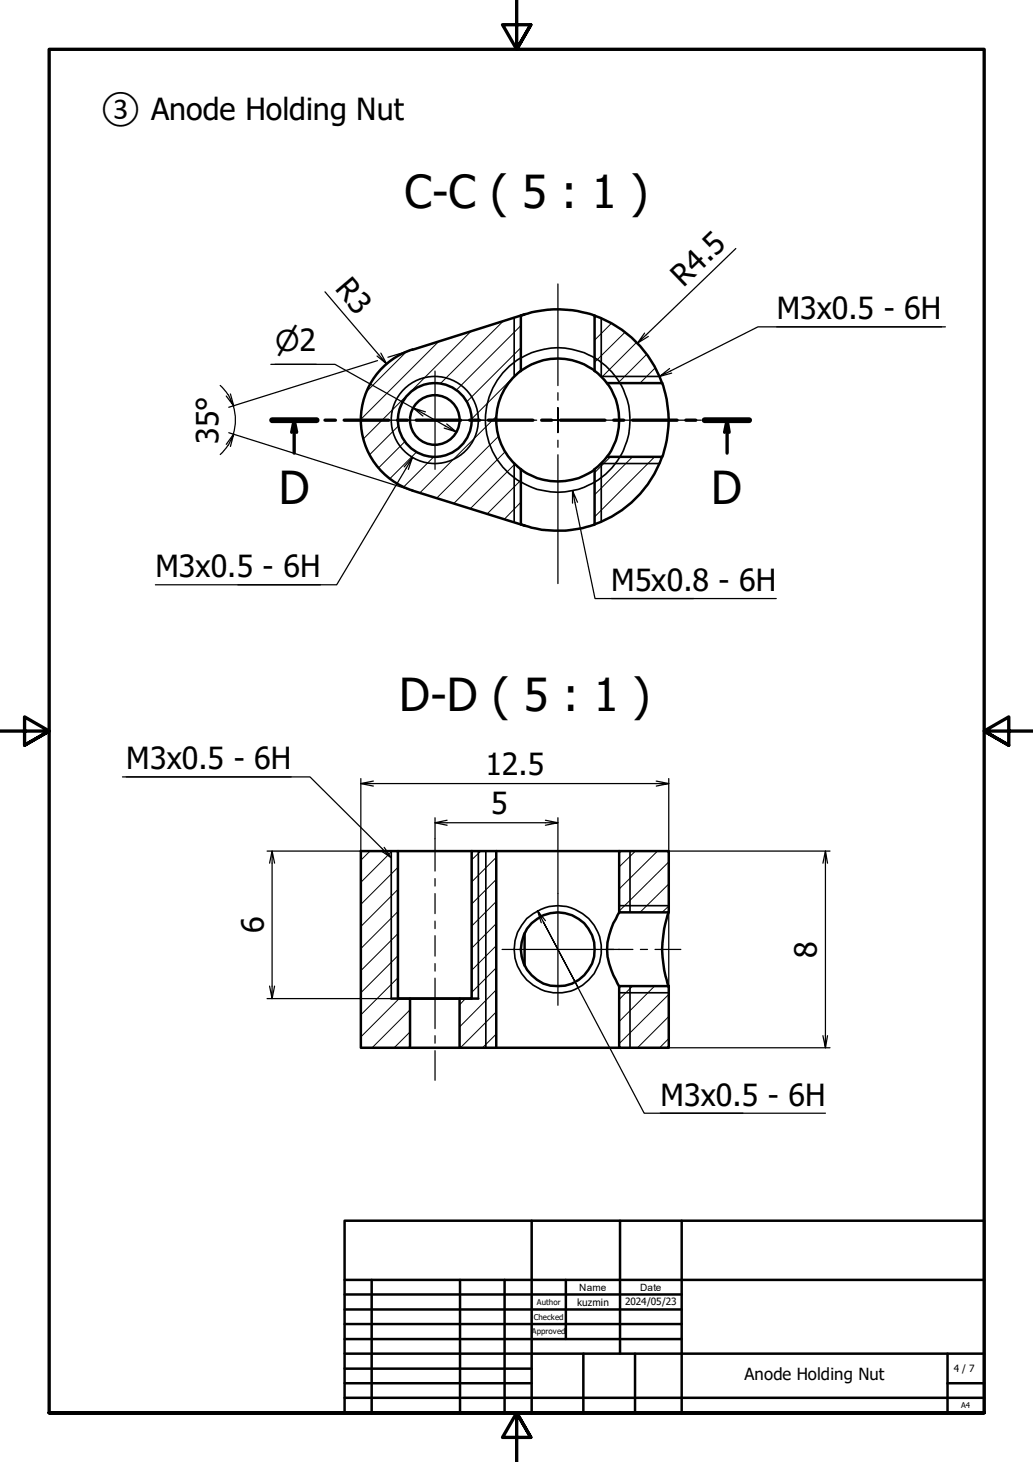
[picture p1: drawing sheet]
<svg xmlns="http://www.w3.org/2000/svg" width="210mm" height="297mm" viewBox="0 0 210 297" stroke-linecap="round" stroke-linejoin="round" font-family="sans-serif">
<!-- layer: Hatch (ISO) -->
<g fill="none" stroke="#000" stroke-width=".2">
<path d="M82.4 71.7l-7.8 7.7M89.2 69.4l-15.8 15.7M95.7 67.3l-21.9 21.9M102.3 65.2l-12.8 12.7M105.8 75.1l-10 10M105.8 70.6l-11 11M105.8 66.2l-13.1 13.1M121.2 64.3l-.4 .3M124.2 65.7l-3.4 3.4M127 67.5l-6.2 6.1M129.4 69.5l-7.1 7.2M131.4 72l-5.8 5.8"/>
<path d="M133.2 74.7l-3.2 3.1M134.5 77.8h.1M81 86.5l-5.8 5.8M82.3 89.7l-5.3 5.3M84.7 91.8l-5.5 5.4M88.1 92.8l-6.1 6.1M100.9 84.5l-15.6 15.6M101.3 88.6l-12.6 12.6M102.6 91.8l-10.4 10.5M104.6 94.3l-9 9M105.8 97.6l-6.8 6.8M124 92.8l-3.2 3.2"/>
<path d="M128.5 92.8l-7.7 7.7M130.6 99.8l-2.8 2.8M133 92.8l-12.2 12.2M105.8 106.5h.1M105.8 102.1l-3.4 3.4M75.2 172.9l-1.9 1.9M79.7 172.9l-6.4 6.4M80.9 176.2l-7.6 7.6M97.7 172.9l-1.9 1.8M100.8 178.7l-5 5M100.8 174.2l-5 5M129.1 172.9l-3.3 3.2"/>
<path d="M133.6 172.9l-7.8 7.7M135.9 179.6l-5.9 5.8M135.9 175.1l-10.1 10M80.9 198.7l-7.6 7.5M80.9 194.2l-7.6 7.5M80.9 189.7l-7.6 7.5M80.9 185.2l-7.6 7.5M80.9 180.7l-7.6 7.5M100.8 192.1l-5 5M100.8 187.6l-5 5M100.8 183.2l-5 5M100.8 196.6l-5 5"/>
<path d="M135.9 184.1l-1.4 1.3M81.1 202.9l-7.8 7.8M83.3 209.7l-3.2 3.2M83.3 205.2l-7.7 7.7M94.6 202.9l-1.2 1.3M100.8 210.1l-2.8 2.8M100.8 205.6l-7.2 7.3M100.8 201.1l-7.4 7.5M128.5 200.3l-2.7 2.8M133 200.3l-7.2 7.2M135.9 211l-1.9 1.9M135.9 206.5l-6.4 6.4"/>
<path d="M135.9 202l-10.1 10"/>
</g>
<!-- layer: Visible (ISO) -->
<g fill="none" stroke="#000" stroke-width=".51">
<path d="M83.8 71a15 15 0 0 0-10.5 14.3 15 15 0 0 0 10.5 14.4l22.8 7.1M105.8 75.3a12.5 12.5 0 0 0 0 20M105.8 64.1v11.3a12.3 12.3 0 0 1 15 0v-11.3a23.3 23.3 0 0 0-14.2-.2l-22.8 7.2M106.6 63.9l-.8 .2M120.8 64.1a22.5 22.5 0 0 1 13.7 13.7M120.8 75.3l1.4 1.2 1.1 1.3M123.4 77.8a12.7 12.7 0 0 1 0 15M123.4 77.8h11.1M134.5 77.8a21.4 21.4 0 0 1 0 15M123.3 92.8l-1.1 1.4-1.4 1.1M123.4 92.8h11.1M134.5 92.8a22.5 22.5 0 0 1-13.7 13.7"/>
<path d="M120.8 106.5v-11.1a12.7 12.7 0 0 1-15 0v11.1l.8 .3M120.8 106.5a21.7 21.7 0 0 1-14.2 .3M73.3 172.9h7.6v30h2.4v10h-10zM80.9 172.9h14.9M95.8 172.9h5v40h-7.4v-10h2.4zM100.8 172.9h25M125.8 172.9h10.1v12.5h-10.1zM106.6 189.6v6.6M125.8 185.4a14.7 14.7 0 0 0-2.4 8.9 16.9 16.9 0 0 0 2.4 6M135.9 185.4a21.4 21.4 0 0 0 0 14.9M79.5 202.9h17.7M83.3 212.9h10.1"/>
<path d="M100.8 212.9h25M125.8 200.3h10.1v12.6h-10.1z"/>
<circle cx="88.3" cy="85.3" r="7.5"/>
<circle cx="88.4" cy="85.3" r="5"/>
<circle cx="113.3" cy="192.9" r="7.5"/>
</g>
<!-- layer: Visible Narrow (ISO) -->
<g fill="none" stroke="#000" stroke-width=".34">
<path d="M104.5 64.5v12M105.8 72.7a14.7 14.7 0 0 0 0 25.3M105.8 72.8a14.3 14.3 0 0 1 15 0M120.8 72.7a14.7 14.7 0 0 1 5.1 5.1M122.2 64.6v11.9h11.8M126 77.8a14.8 14.8 0 0 1 0 15M104.5 94.2v11.9M105.8 97.9a14.3 14.3 0 0 0 15 0M125.9 92.8a14.7 14.7 0 0 1-5.1 5.2M134 94.2h-11.8v11.8M79.5 172.9v30M97.2 172.9v30"/>
<path d="M98.7 172.9v40M128 172.9v12.5M125.8 184h10.1M125.8 201.7h10.1M128 200.3v12.6"/>
<circle cx="88.3" cy="85.3" r="8.8"/>
<circle cx="113.3" cy="192.9" r="8.9"/>
</g>
<!-- layer: Section Line (ISO) -->
<g fill="none" stroke="#000" stroke-width=".68">
<path d="M55.3 85.4h9M59.8 85.4l-.5 2.4M60.3 87.8l-.5-2.4v6.7M66 85.4h2.2M69.9 85.4h9.1M80.8 85.4h2M84.6 85.4h9M95.4 85.4h2.1M99.2 85.4h9.1M110.1 85.4h2M113.9 85.4h9M124.7 85.4h2"/>
<path d="M128.5 85.4h9.1M139.4 85.4h2M143.2 85.4h9M147.7 85.4l-.5 2.4M148.2 87.8l-.5-2.4v6.7"/>
</g>
<path d="M55.3 85.4h9M143.2 85.4h9" fill="none" stroke="#000" stroke-width="1.2"/>
<!-- layer: Border (ISO) -->
<path d="M105 0v10l-2.9-5h5.8l-2.9 5 2.9-5M0 148.5h10l-5-2.8v5.7l5-2.9-5 2.9M210 148.5h-10l5-2.8v5.7l-5-2.9 5 2.9M10 287v-277h190v277h-190h190M107.9 292l-2.9-5 2.9 5h-5.8l2.9-5v10" fill="none" stroke="#000" stroke-width=".68"/>
<!-- layer: Title (ISO) -->
<g fill="none" stroke="#000" stroke-width=".51">
<path d="M70 248h130v39h-130zM108 248v39M126 248v27M138.5 248v39M70 275h130M70 263h68.5M70 266.1h68.5M70 269h68.5M70 272.1h68.5M70 278.1h38M70 260h130M75.5 260v27"/>
<path d="M93.5 260v27M102.5 260v27M115 260v12.1M118.5 275v12M129 275v12M192.5 275v12M70 281h38M70 284h130M192.5 281h7.5"/>
</g>
<!-- layer: Dimension (ISO) -->
<g fill="none" stroke="#000" stroke-width=".25">
<path d="M66 59.3l12.6 14.6-2-1.6M149.5 50.5l-20 19.2 1.5-2M44.7 78.3l1.6 1.9M55 74h13.1l15.9 8.9 1.9 1.6M55.9 74h8.4M76.7 73.3l-30.2 9.4M77.4 71.7l1.2 2.2M83.8 71.1l-5 1.5M131.7 68.4l-2.2 1.3M46.3 90.4l-1.6 2M46.4 80.2l1.1 2.3-1.5-2M46.4 90.5l1.1-2.3-.7 2.5"/>
<path d="M46.5 87.9l37.3 11.8M46.8 80l.7 2.5M47.4 82.5a9.5 9.5 0 0 1 0 5.7M47.5 88.2l-1.5 2.1M86.4 83.7l-2.4-.8 8.7 4.8-2.4-.7M90.8 86.1l1.9 1.6M73.3 159.2l2.6 .5M73.3 158.2v14.7M75.9 158.7l-2.6 .5h62.6l-2.6 .5M133.3 158.7l2.6 .5M135.9 158.2v34.6M54.3 172.9h26.6"/>
<path d="M55.3 172.9l-.5 2.5M55.8 175.4l-.5-2.5v30l-.5-2.6M88.4 167.2l2.4 .5M88.4 166.1v4.3M90.8 166.7l-2.4 .5h25l-2.6 .5M110.8 166.7l2.6 .5M113.4 166.1v15.5M135.9 172.9h32.8M167.7 172.9l-.5 2.5M168.1 175.4l-.4-2.5v40l-.5-2.5M135.9 193v7.3M54.3 202.9h25.2"/>
<path d="M55.8 200.3l-.5 2.6M135.9 212.9h32.8M168.1 210.4l-.4 2.5"/>
</g>
<!-- layer: Centerline (ISO) -->
<path d="M88.4 170.4v6.6M88.4 178.5v1.5M88.4 181.6v4M88.4 187.1v1.6M88.4 190.1v4.2M88.4 195.8v1.5M88.4 198.7v10.3M123.4 192.9h5.2M130.1 192.9h1.5M133.1 192.9h5.2M88.4 210.4v1.5M88.4 213.5v6" fill="none" stroke="#000" stroke-width=".25"/>
<!-- layer: Center Mark (ISO) -->
<g fill="none" stroke="#000" stroke-width=".25">
<path d="M113.4 57.7v20.6M88.4 75.4v20M113.4 79.8v1.5M78.3 85.4h20.1M94.1 85.4h11.9M107.5 85.4h1.6M110.6 85.4h2.8h-2.6M113.4 82.8v2.6v-2.6M113.4 87.8v-2.4v2.5M113.4 89.4v1.5M113.4 92.4v26.2M115.8 85.4h-2.4h4.2"/>
<path d="M119.1 85.4h1.5M122.1 85.4h20.4M102 192.9h22.7M113.4 181.6v22.6"/>
</g>
<!-- layer: Symbol (ISO) -->
<g fill="none" stroke="#000" stroke-width=".25">
<path d="M136.5 75.8l-2.5 .7M157.8 66.4h33.5M192.1 66.4h-38.1l-20 10.1 2.1-1.6M83 95.4l.8-2.5-15.4 25.9h-20.1M83.8 92.9l-1.7 2M116.3 99.7v2.5M31.6 118.8h33.5M117.3 102.1l-1-2.4 4.6 21.9h20.1M124.2 121.6h33.5M24.9 157.8h38.1l16.5 16.5-2.1-1.5M25.7 157.8h33.5M78.1 172.2l1.4 2.1"/>
<path d="M109.2 185l.8 2.5M110.8 187.1l-1.6-2.1 1.2 2.3M117.5 200.7l-7.1-13.4 20.5 38.9h20.1M134.2 226.2h33.5"/>
</g>
<g font-size="9.2">
<text x="82.2" y="42.3">C-C ( 5 : 1 )</text>
<text x="56.6" y="102.3">D</text>
<text x="144.5" y="102.3">D</text>
<text x="81.1" y="144.4">D-D ( 5 : 1 )</text>
</g>
<g font-size="6.2">
<text x="20.4" y="24.4">③ Anode Holding Nut</text>
<text x="67.9" y="58.8" transform="rotate(50 67.9 58.8)">R3</text>
<text x="138.9" y="58.4" transform="rotate(-44 138.9 58.4)">R4.5</text>
<text x="157.8" y="64.9">M3x0.5 - 6H</text>
<text x="44.4" y="90.2" transform="rotate(-90 44.4 90.2)">35°</text>
<text x="31.6" y="117.3">M3x0.5 - 6H</text>
<text x="124.2" y="120.1">M5x0.8 - 6H</text>
<text x="25.7" y="156.3">M3x0.5 - 6H</text>
<text x="98.6" y="157.5">12.5</text>
<text x="99.8" y="165.5">5</text>
<text x="53.6" y="189.6" transform="rotate(-90 53.6 189.6)">6</text>
<text x="165.9" y="194.6" transform="rotate(-90 165.9 194.6)">8</text>
<text x="134.2" y="224.6">M3x0.5 - 6H</text>
</g>
<text font-size="5.8" x="55.9" y="71.2">⌀2</text>
<text font-size="3.4" x="151.3" y="280.4">Anode Holding Nut</text>
<g font-size="2">
<text x="117.7" y="262.2">Name</text>
<text x="130" y="262.2">Date</text>
<text x="117.3" y="265.3">kuzmin</text>
<text x="127" y="265.1">2024/05/23</text>
<text x="193.8" y="278.7">4 / 7</text>
</g>
<g font-size="1.6">
<text x="108.5" y="268.2">Checked</text>
<text x="109.1" y="265.1">Author</text>
<text x="108" y="271">Approved</text>
<text x="195.3" y="286.1">A4</text>
</g>
</svg>
